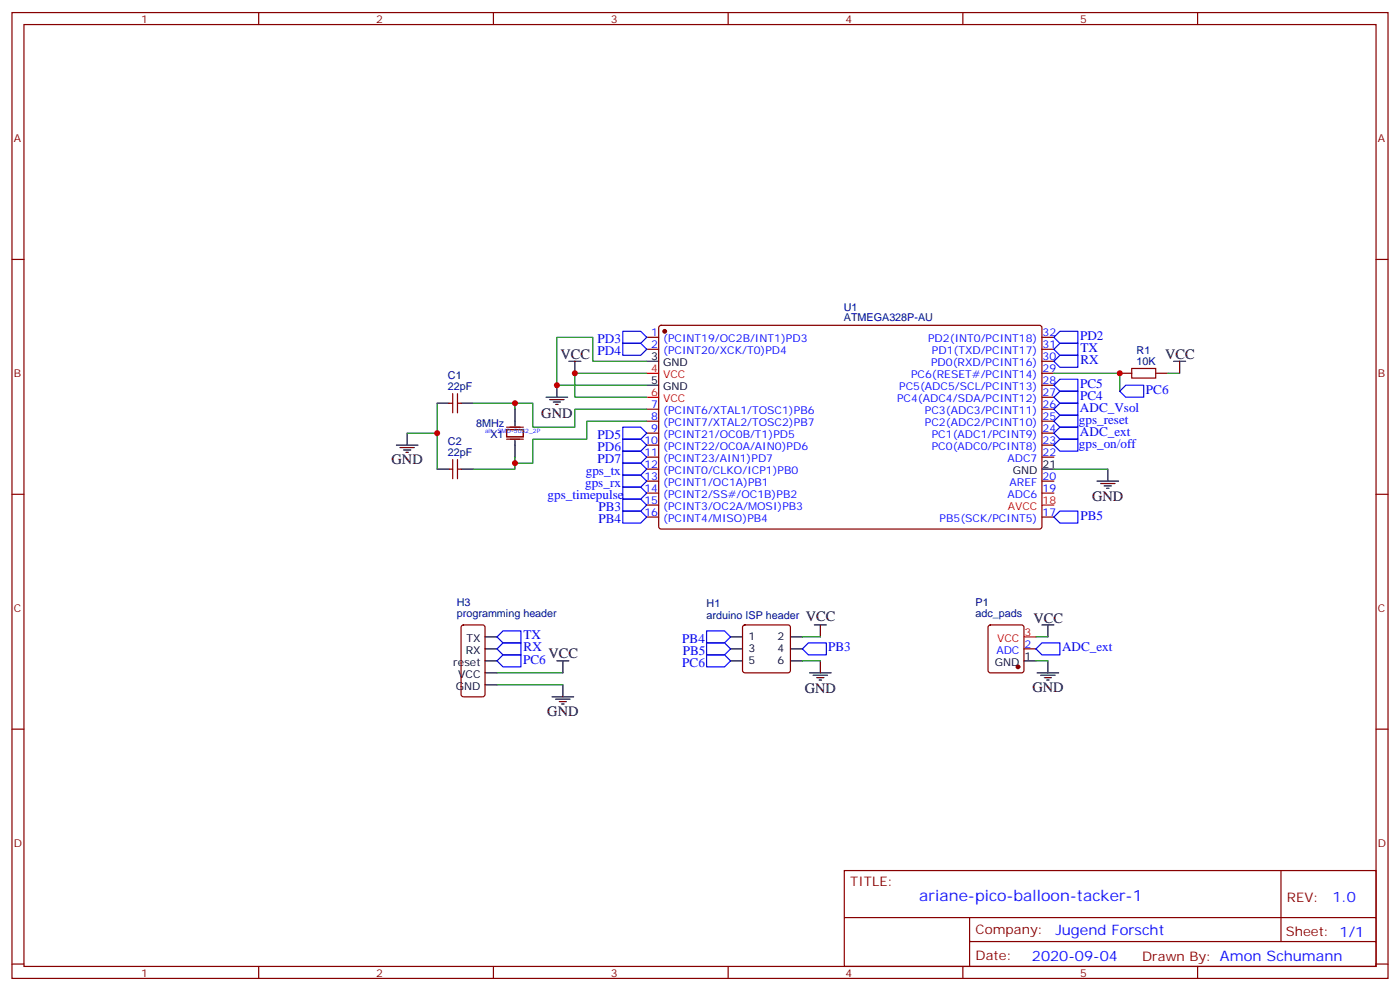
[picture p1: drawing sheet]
<svg xmlns="http://www.w3.org/2000/svg" width="412mm" height="292mm" viewBox="0 0 412 292" stroke-linecap="round" stroke-linejoin="round" font-family="sans-serif">
<g fill="none" stroke="#870000" stroke-width=".35">
<path d="M3.5 3.7h405.4v284.3h-405.4zM7.1 7.2h398.2v277.3h-398.2zM76.2 3.7v3.5M145.3 3.7v3.5M214.5 3.7v3.5M283.6 3.7v3.5M352.8 3.7v3.5M3.5 76.4h3.6M405.3 76.4h3.6M190.5 99.3h3.5M194.3 96l.4-.2h111.8l.4 .7v58.8l-.7 .5-111.7-.1-.5-.7v-58.5zM306.9 99.3h3.5"/>
<path d="M132.3 118.7h1M133.3 115.9v5.6M134.8 115.9v5.6M134.8 118.7h1M190.5 102.8h3.5M306.9 102.8h3.5M306.9 116.9h3.5M306.9 113.4h3.5M306.9 109.9h3.5M306.9 106.4h3.5M329.8 109.9h3.6M340.4 109.9h3.6"/>
<path d="M132.3 138.1h1M133.3 135.3v5.6M134.8 138.1h1M134.8 135.3v5.6M149.2 126.5h5v2.1h-5zM149.2 125.8h5M149.2 129.3h5M190.5 120.5h3.5M190.5 124h3.5M190.5 127.5h3.5M190.5 131.1h3.5M190.5 134.6h3.5"/>
<path d="M190.5 138.1h3.5M306.9 120.5h3.5M306.9 124h3.5M306.9 127.5h3.5M306.9 131.1h3.5M306.9 134.6h3.5M3.5 145.5h3.6M190.5 141.6h3.5M190.5 145.2h3.5M190.5 148.7h3.5M190.5 152.2h3.5M306.9 141.6h3.5"/>
<path d="M306.9 145.2h3.5M306.9 152.2h3.5M405.3 145.5h3.6M136.1 184.2l.4-.2h5.7l.6 .4 .1 20-.5 .7h-5.9l-.6-.4-.1-20zM219 184.2l.4-.2h12.7l.5 .2 .2 .5v12.7l-.2 .5-.5 .2h-12.7l-.5-.2-.2-.5v-12.7zM291.3 184.2l.4-.2h9.2l.5 .2 .2 .5v12.7l-.2 .5-.5 .2h-9.2l-.5-.2-.2-.5v-12.7zM301.6 191h3.6M3.5 214.7h3.6M405.3 214.7h3.6M248.7 256.3h156.6v28.2h-156.6zM377.3 256.3v20.9M248.7 270.1h156.5"/>
<path d="M285.6 277.2h119.6M285.6 270.1v14.2M3.5 283.8h3.6M76.2 284.5v3.5M145.3 284.5v3.5M214.5 284.5v3.5M283.6 284.5v3.5M352.8 284.5v3.5M405.3 283.8h3.6"/>
</g>
<g fill="#870000" stroke="#870000" stroke-width=".35">
<circle cx="195.8" cy="97.5" r=".53"/>
<circle cx="299.9" cy="196.3" r=".53"/>
</g>
<g fill="none" stroke="#000" stroke-width=".35">
<path d="M128.8 118.7h3.5M135.8 118.7h3.5M160.9 116.9h6.3M161.9 117.7h4.3M163 118.4h2.1M163.7 119.1h.7M164 113.4v3.5M167.6 106.4h3.5M169.3 106.4v3.5M190.5 106.4h3.5M190.5 113.4h3.5M345.7 106.4h3.5"/>
<path d="M347.5 106.4v3.5M116.8 131.1h6.3M117.8 131.8h4.3M118.9 132.5h2.1M119.6 133.2h.7M119.9 127.5v3.6M128.8 138.1h3.5M135.8 138.1h3.5M151.7 120.5v4.9M151.7 129.6v5M306.9 138.1h3.5M326.3 138.1v3.5"/>
<path d="M323.1 141.6h6.4M324.2 142.3h4.2M325.3 143.1h2.1M326 143.8h.7M142.9 187.5h3.5M142.9 191h3.5M142.9 194.6h3.5M142.9 198.1h3.5M164 194.6h3.6M165.8 194.6v3.5M215.2 187.5h3.5M215.2 191h3.5"/>
<path d="M215.2 194.6h3.5M232.8 187.5h3.6M232.8 191h3.6M232.8 194.6h3.6M238.5 198.1h6.3M239.5 198.8h4.3M239.9 184h3.5M240.6 199.5h2.1M241.7 184v3.5M241.7 194.6v3.5M301.6 194.6h3.6M305.5 198.1h6.4"/>
<path d="M306.6 198.8h4.2M306.9 184h3.5M307.6 199.5h2.1M308.7 184v3.5M308.7 194.6v3.5M142.9 201.6h3.5M162.6 205.1h6.4M163.7 205.8h4.2M164.7 206.6h2.2M165.5 207.3h.7M165.8 201.6v3.5M241.3 200.2h.7"/>
<path d="M308.3 200.2h.7"/>
</g>
<path d="M190.5 109.9h3.5M190.5 116.9h3.5M306.9 148.7h3.5M301.6 187.5h3.6" fill="none" stroke="#f00" stroke-width=".35"/>
<g fill="none" stroke="#008700" stroke-width=".35">
<path d="M128.8 118.7v19.4M139.3 118.7h12.4v1.8M151.7 118.7h5.3v7.1h12.3v-5.3h21.2M190.5 109.9h-21.2v7h21.2M190.5 106.4h-15.9v-7.1h-10.6v14.1h26.5M310.4 109.9h19.4v5.3M344 109.9h3.5M119.9 127.5h8.9M151.7 134.6v3.5h-12.4M190.5 124h-17.6v5.3h-15.9v7h-5.3M310.4 138.1h15.9M146.4 198.1h19.4"/>
<path d="M236.4 187.5h5.3M236.4 194.6h5.3M305.2 187.5h3.5M305.2 194.6h3.5M146.4 201.6h19.4"/>
</g>
<g fill="none" stroke="#00f" stroke-width=".35">
<path d="M183.4 97.5h5.3l1.8 1.8-1.8 1.8h-5.3zM310.4 99.3l1.8-1.8h5.3v3.6h-5.3zM183.4 101.1h5.3l1.8 1.7-1.8 1.8h-5.3zM310.4 106.4l1.8-1.8h5.3v3.5h-5.3zM310.4 102.8l1.8-1.7h5.3v3.5h-5.3zM310.4 113.4l1.8-1.7h5.3v3.5h-5.3zM310.4 116.9l1.8-1.7h5.3v3.5h-5.3zM329.8 115.2l1.8-1.8h5.3v3.5h-5.3zM183.4 125.8h5.3l1.8 1.7-1.8 1.8h-5.3zM183.4 129.3h5.3l1.8 1.8-1.8 1.7h-5.3zM183.4 132.8h5.3l1.8 1.8-1.8 1.7h-5.3zM183.4 136.3h5.3l1.8 1.8-1.8 1.8h-5.3z"/>
<path d="M183.4 139.9h5.3l1.8 1.7-1.8 1.8h-5.3zM310.4 131.1l1.8-1.8h5.3v3.5h-5.3zM310.4 124l1.8-1.8h5.3v3.6h-5.3zM310.4 120.5l1.8-1.8h5.3v3.5h-5.3zM310.4 127.5l1.8-1.7h5.3v3.5h-5.3zM183.4 146.9h5.3l1.8 1.8-1.8 1.8h-5.3zM183.4 150.5h5.3l1.8 1.7-1.8 1.8h-5.3zM183.4 143.4h5.3l1.8 1.8-1.8 1.7h-5.3zM310.4 152.2l1.8-1.7h5.3v3.5h-5.3zM146.4 187.5l1.8-1.8h5.3v3.6h-5.3zM146.4 191l1.8-1.7h5.3v3.5h-5.3zM146.4 194.6l1.8-1.8h5.3v3.5h-5.3z"/>
<path d="M208.1 185.7h5.3l1.8 1.8-1.8 1.8h-5.3zM208.1 189.3h5.3l1.8 1.7-1.8 1.8h-5.3zM208.1 192.8h5.3l1.8 1.8-1.8 1.7h-5.3zM236.4 191l1.7-1.7h5.3v3.5h-5.3zM305.2 191l1.7-1.7h5.3v3.5h-5.3z"/>
</g>
<path d="M333.4 108.5h7v2.8h-7z" fill="none" stroke="#a10000" stroke-width=".35"/>
<g fill="#c00">
<circle cx="164" cy="113.4" r=".88"/>
<circle cx="329.8" cy="109.9" r=".88"/>
<circle cx="169.3" cy="109.9" r=".88"/>
<circle cx="151.7" cy="118.7" r=".88"/>
<circle cx="151.7" cy="136.3" r=".88"/>
<circle cx="128.8" cy="127.5" r=".88"/>
</g>
<text font-size="4.6" fill="#00f" x="270.8" y="265.3">ariane-pico-balloon-tacker-1</text>
<g font-size="4.2">
<text x="165.1" y="105.7">VCC</text>
<text x="343.3" y="105.7">VCC</text>
<text x="159.5" y="122.9">GND</text>
<text x="115.4" y="136.7">GND</text>
<text x="321.7" y="147.6">GND</text>
<text x="237.3" y="182.8">VCC</text>
<text x="304.4" y="183.3">VCC</text>
<text x="161.6" y="193.9">VCC</text>
<text x="304.1" y="203.7">GND</text>
<text x="237.1" y="204.2">GND</text>
<text x="161.2" y="210.8">GND</text>
</g>
<g font-size="4.2" fill="#00f">
<text x="392.5" y="265.6">1.0</text>
<text x="310.9" y="275.1">Jugend Forscht</text>
<text x="304" y="282.9">2020-09-04</text>
</g>
<g font-size="3.9" fill="#00f">
<text x="176" y="101.1">PD3</text>
<text x="318.2" y="100.2">PD2</text>
<text x="176" y="104.6">PD4</text>
<text x="318.3" y="107.1">RX</text>
<text x="318.3" y="103.6">TX</text>
<text x="318.2" y="114.3">PC5</text>
<text x="318.2" y="117.8">PC4</text>
<text x="337.6" y="116">PC6</text>
<text x="317.8" y="124.7">gps_reset</text>
<text x="318.1" y="121.2">ADC_Vsol</text>
<text x="176" y="129.3">PD5</text>
<text x="317.8" y="131.8">gps_on/off</text>
<text x="318.1" y="128.3">ADC_ext</text>
<text x="176" y="132.8">PD6</text>
<text x="176" y="136.3">PD7</text>
<text x="172.4" y="143.4">gps_rx</text>
<text x="172.6" y="139.9">gps_tx</text>
<text x="161.3" y="147">gps_timepulse</text>
<text x="176.3" y="150.5">PB3</text>
<text x="176.3" y="154">PB4</text>
<text x="318.3" y="153">PB5</text>
<text x="154.2" y="188.3">TX</text>
<text x="154.2" y="191.8">RX</text>
<text x="201" y="189.3">PB4</text>
<text x="243.9" y="191.7">PB3</text>
<text x="312.8" y="191.8">ADC_ext</text>
<text x="154.1" y="195.4">PC6</text>
<text x="201" y="196.3">PC6</text>
<text x="201.1" y="192.8">PB5</text>
</g>
<g font-size="3.9" fill="#800">
<text x="250.5" y="260.9">TITLE:</text>
<text x="379.1" y="265.6">REV:</text>
<text x="287.4" y="275.1">Company:</text>
<text x="378.7" y="275.7">Sheet: 1/1</text>
<text x="287.4" y="282.8">Date:</text>
<text x="336.4" y="282.8">Drawn By: Amon Schumann</text>
</g>
<g font-size="3.2" fill="#800">
<text x="41.6" y="6.7">1</text>
<text x="110.8" y="6.7">2</text>
<text x="179.9" y="6.7">3</text>
<text x="249.1" y="6.7">4</text>
<text x="318.2" y="6.7">5</text>
<text x="4.1" y="41.8">A</text>
<text x="405.9" y="41.8">A</text>
<text x="4.1" y="110.9">B</text>
<text x="405.9" y="110.9">B</text>
<text x="4.1" y="180.1">C</text>
<text x="405.9" y="180.1">C</text>
<text x="4.1" y="249.2">D</text>
<text x="405.9" y="249.2">D</text>
<text x="41.6" y="287.5">1</text>
<text x="110.8" y="287.5">2</text>
<text x="179.9" y="287.5">3</text>
<text x="249.1" y="287.5">4</text>
<text x="318.2" y="287.5">5</text>
</g>
<g font-size="3.2" fill="#000080">
<text x="248.6" y="94.6">ATMEGA328P-AU</text>
<text x="248.6" y="91.5">U1</text>
<text x="334.8" y="107.4">10K</text>
<text x="334.8" y="104.2">R1</text>
<text x="132" y="111.7">C1</text>
<text x="131.9" y="114.8">22pF</text>
<text x="140.2" y="125.7">8MHz</text>
<text x="132" y="131.1">C2</text>
<text x="144.5" y="128.9">X1</text>
<text x="131.9" y="134.2">22pF</text>
<text x="134.6" y="178.4">H3</text>
<text x="208.1" y="178.7">H1</text>
<text x="287.4" y="178.3">P1</text>
<text x="134.6" y="181.6">programming header</text>
<text x="208.1" y="182.2">arduino ISP header</text>
<text x="287.4" y="181.5">adc_pads</text>
</g>
<g font-size="3.2" fill="#00f">
<text x="191.8" y="99">1</text>
<text x="195.3" y="100.7">(PCINT19/OC2B/INT1)PD3</text>
<text x="273.4" y="100.7">PD2(INT0/PCINT18)</text>
<text x="307.1" y="99">32</text>
<text x="191.8" y="102.5">2</text>
<text x="195.3" y="104.2">(PCINT20/XCK/T0)PD4</text>
<text x="274.3" y="107.8">PD0(RXD/PCINT16)</text>
<text x="274.5" y="104.2">PD1(TXD/PCINT17)</text>
<text x="307.1" y="106">30</text>
<text x="307.1" y="102.5">31</text>
<text x="268.4" y="111.3">PC6(RESET#/PCINT14)</text>
<text x="307.1" y="113.1">28</text>
<text x="307.1" y="109.5">29</text>
<text x="264.2" y="118.4">PC4(ADC4/SDA/PCINT12)</text>
<text x="264.9" y="114.8">PC5(ADC5/SCL/PCINT13)</text>
<text x="307.1" y="116.6">27</text>
<text x="191.8" y="120.1">7</text>
<text x="191.8" y="123.6">8</text>
<text x="195.3" y="121.9">(PCINT6/XTAL1/TOSC1)PB6</text>
<text x="195.3" y="125.4">(PCINT7/XTAL2/TOSC2)PB7</text>
<text x="272.5" y="125.4">PC2(ADC2/PCINT10)</text>
<text x="272.5" y="121.9">PC3(ADC3/PCINT11)</text>
<text x="307.1" y="123.6">25</text>
<text x="307.1" y="120.1">26</text>
<text x="189.8" y="130.7">10</text>
<text x="191.8" y="127.2">9</text>
<text x="195.3" y="128.9">(PCINT21/OC0B/T1)PD5</text>
<text x="274.5" y="128.9">PC1(ADC1/PCINT9)</text>
<text x="307.1" y="130.7">23</text>
<text x="307.1" y="127.2">24</text>
<text x="189.8" y="134.2">11</text>
<text x="189.8" y="137.8">12</text>
<text x="195.3" y="132.5">(PCINT22/OC0A/AIN0)PD6</text>
<text x="195.3" y="136">(PCINT23/AIN1)PD7</text>
<text x="274.5" y="132.5">PC0(ADC0/PCINT8)</text>
<text x="296.8" y="136">ADC7</text>
<text x="307.1" y="134.2">22</text>
<text x="189.8" y="141.3">13</text>
<text x="195.3" y="139.5">(PCINT0/CLKO/ICP1)PB0</text>
<text x="195.3" y="143.1">(PCINT1/OC1A)PB1</text>
<text x="297.4" y="143.1">AREF</text>
<text x="307.1" y="141.3">20</text>
<text x="189.8" y="144.8">14</text>
<text x="189.8" y="148.3">15</text>
<text x="195.3" y="146.6">(PCINT2/SS#/OC1B)PB2</text>
<text x="296.8" y="146.6">ADC6</text>
<text x="307.1" y="144.8">19</text>
<text x="189.8" y="151.9">16</text>
<text x="195.3" y="150.1">(PCINT3/OC2A/MOSI)PB3</text>
<text x="195.3" y="153.6">(PCINT4/MISO)PB4</text>
<text x="276.8" y="153.6">PB5(SCK/PCINT5)</text>
<text x="307.1" y="151.9">17</text>
<text x="301.8" y="190.7">2</text>
<text x="293.5" y="192.4">ADC</text>
</g>
<g font-size="3.2">
<text x="191.8" y="106">3</text>
<text x="195.3" y="107.8">GND</text>
<text x="191.8" y="113.1">5</text>
<text x="195.3" y="114.8">GND</text>
<text x="307.1" y="137.8">21</text>
<text x="298.3" y="139.5">GND</text>
<text x="137.4" y="188.9">TX</text>
<text x="220.5" y="188.6">1</text>
<text x="229.1" y="188.6">2</text>
<text x="133.5" y="196">reset</text>
<text x="137.2" y="192.4">RX</text>
<text x="220.5" y="192.1">3</text>
<text x="220.5" y="195.6">5</text>
<text x="229.1" y="192.1">4</text>
<text x="229.1" y="195.6">6</text>
<text x="293" y="196">GND</text>
<text x="301.8" y="194.2">1</text>
<text x="134.3" y="203">GND</text>
<text x="135" y="199.5">VCC</text>
</g>
<g font-size="3.2" fill="#f00">
<text x="191.8" y="109.5">4</text>
<text x="195.3" y="111.3">VCC</text>
<text x="191.8" y="116.6">6</text>
<text x="195.3" y="118.4">VCC</text>
<text x="307.1" y="148.3">18</text>
<text x="296.8" y="150.1">AVCC</text>
<text x="293.7" y="188.9">VCC</text>
<text x="301.8" y="187.1">3</text>
</g>
<text font-size="1.8" fill="#00f" x="142.9" y="127.5">alt: SMD-5032_2P</text>
</svg>
